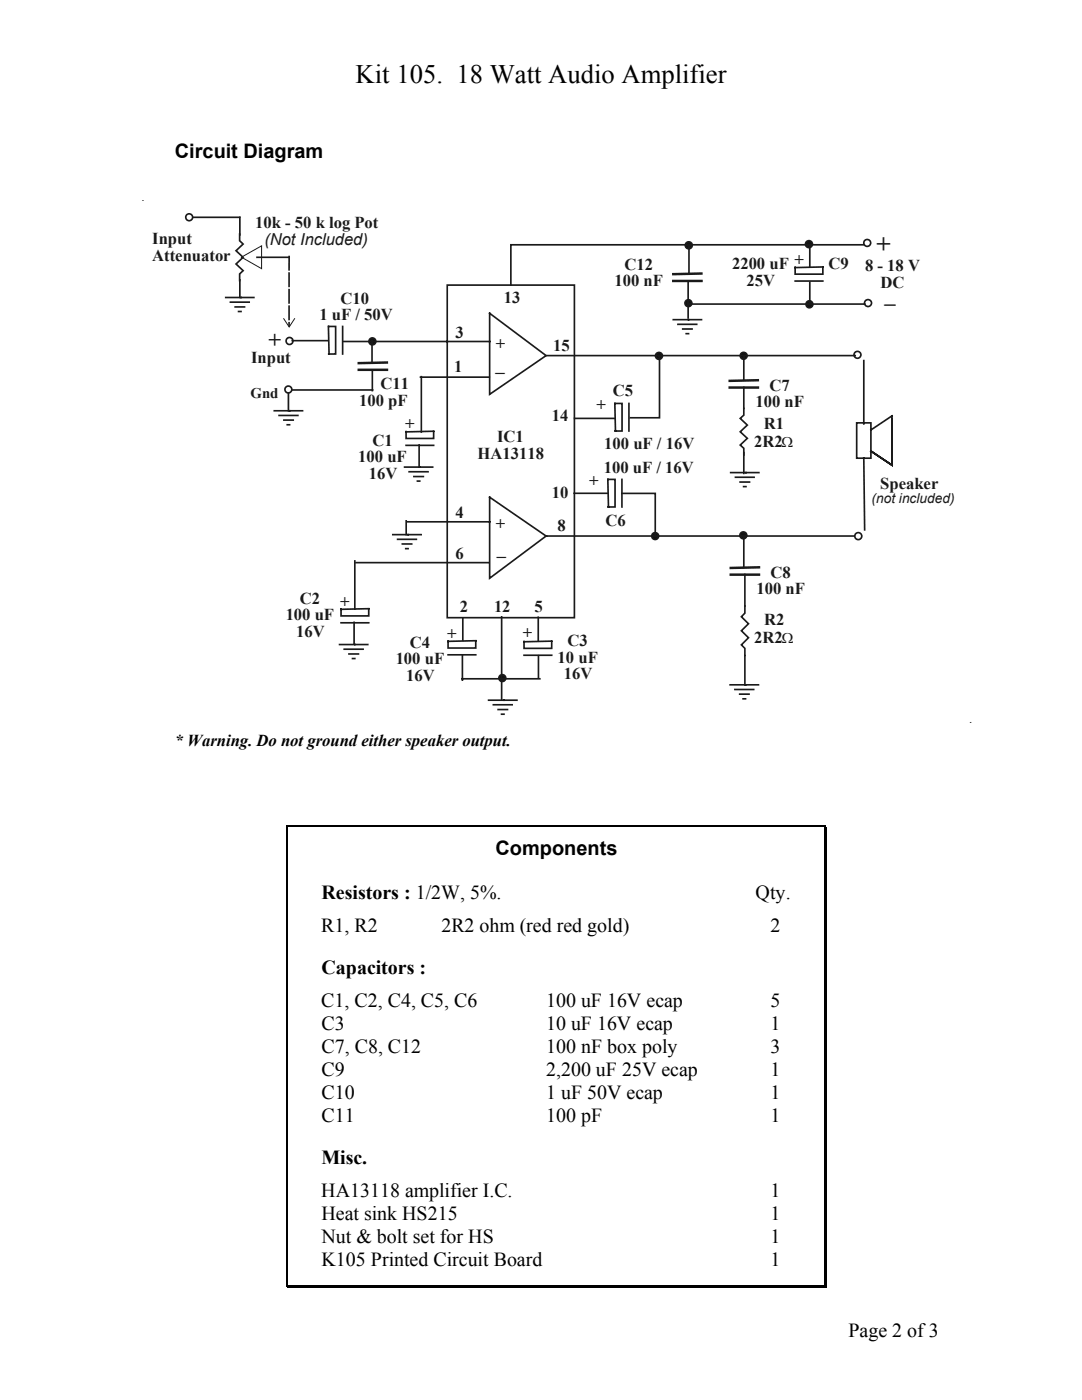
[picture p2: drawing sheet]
<svg xmlns="http://www.w3.org/2000/svg" width="216mm" height="279mm" viewBox="0 0 216 279" stroke-linecap="round" stroke-linejoin="round" font-family="sans-serif">
<g fill="#000">
<path d="M57.1 164.7h.3v.3h-.3zM164.4 164.7h.3v.3h-.3zM164.4 165h.5v6.6h-.5zM164.4 171.6h.5v4.2h-.5zM164.4 175.8h.5v4.5h-.5zM164.4 180.3h.5v6.6h-.5zM164.4 186.9h.5v3.8h-.5zM164.4 190.7h.5v4.6h-.5zM164.4 195.3h.5v6.6h-.5zM164.4 201.9h.5v4.6h-.5zM164.4 206.5h.5v4.5h-.5zM164.4 211h.5v4.6h-.5z"/>
<path d="M164.4 215.6h.5v4.6h-.5zM164.4 220.2h.5v4.6h-.5zM164.4 224.8h.5v3.8h-.5zM164.4 228.6h.5v4.6h-.5zM164.4 233.2h.5v6.6h-.5zM164.4 239.8h.5v4.5h-.5zM57.1 256.5h.3v.2h-.3zM57.4 256.5h107v.5h-107zM164.4 244.3h.5v4.6h-.5zM164.4 256.7h.5v.3h-.5zM164.4 256.5h.3v.2h-.3zM164.4 248.9h.5v7.6h-.5z"/>
<path d="M164.7 256.5h.2v.5h-.2z"/>
</g>
<path d="M57.1 164.9h107.6M57.2 165v91.5" fill="none" stroke="#000" stroke-width=".23"/>
<g fill="none" stroke="#1e1916" stroke-width=".33">
<path d="M45 59.4h5.7M47.8 46.7v1.3l.7 .7-1.4 1.3 1.4 1.4-1.4 1.3 1.4 1.3-.7 .7v1.3M46 60.3h3.7M46.9 61.3h1.9M47.6 62.2h.5M65.5 65.2l.2 5.4M65.6 65.2h1.4v5.5h-1.4M68.4 65.2v5.5M134.3 63.8h5.7M135.3 64.7h3.7M136.2 65.7h1.9M136.9 66.6h.5"/>
<path d="M54.7 82h5.7M55.7 82.9h3.7M56.6 83.8h1.9M57.3 84.8h.5M80.7 93.2h5.6M81.6 94.1h3.8M82.6 95.1h1.9M83.3 96h.5M121.3 95.7l.1 5.5M121.3 95.7h1.4v5.5h-1.4M122.7 80.5l.1 5.5M122.7 80.5h1.4v5.5h-1.4"/>
<path d="M124.1 95.7v5.5M125.5 80.5v5.5M148.4 81.5v1.3l-.7 .7 1.4 1.3-1.4 1.4 1.4 1.3-1.4 1.3 .7 .7v1.3M78.4 106.7h5.6M79.3 107.6h3.8M80.3 108.6h1.8M81 109.5h.4M67.8 128.6h5.6M68.7 129.6h3.8M69.6 130.5h1.9M70.3 131.4h.5"/>
<circle cx="37.7" cy="43.4" r=".69"/>
<circle cx="173" cy="48.5" r=".69"/>
<circle cx="57.5" cy="77.7" r=".69"/>
<circle cx="57.8" cy="68" r=".69"/>
<circle cx="173.2" cy="60.5" r=".7"/>
</g>
<path d="M134.3 56.1h5.7M140 54.6l-5.7 .1M71.6 73.8h5.6M77.2 72.3l-5.6 .2M145.6 77.3h5.6M151.2 75.9l-5.6 .1" fill="none" stroke="#1e1916" stroke-width=".49"/>
<g fill="#121415" stroke="#1e1916" stroke-width=".33">
<circle cx="130.7" cy="107" r=".69"/>
<circle cx="131.5" cy="71" r=".7"/>
<circle cx="161.5" cy="60.7" r=".69"/>
<circle cx="137.4" cy="60.5" r=".69"/>
<circle cx="161.4" cy="48.7" r=".7"/>
<circle cx="137.4" cy="49" r=".7"/>
<circle cx="148.4" cy="71" r=".69"/>
<circle cx="74.3" cy="68.1" r=".69"/>
</g>
<g fill="none" stroke="#1e1916" stroke-width=".33">
<path d="M38.7 43.4h9.1l.1 3.5M47.9 55.8v3.6M51.3 51.4h6.4M57.7 54.5v2.7M57.7 57.8v2.7M57.7 51.2v2.6M89.2 56.9h25.4v66.4h-25.4zM137.3 56.3v7.2M137.5 48.9v5.6M161.6 49v4.2M161.6 56.3v4.4M172.4 48.9h-70.5v8"/>
<path d="M57.6 78.4v3.6M57.7 61.1v2.7M57.7 64.4v.5M58.3 68h7.1M58.3 77.8h16.1M68.4 68.2h29.3M74.2 68.1v4M74.3 73.9v4.1M84.1 75.2v11M97.7 62.5l11.3 8.5-11.3 7.7zM109 71h61.6M148.4 71v4.9"/>
<path d="M148.4 77.3v4.2M172.4 72v12.6M83.6 88.8v4.3M145.8 94.3h5.6M146.7 95.2h3.8M147.7 96.2h1.9M148.4 97.1h.4M148.4 90.3v4.2M170.9 84.4h2.9v7h-2.9zM172.4 91.4l.1 14.3M173.8 85.8l4.2-2.8v9.8l-4.2-2.8M173.8 90l4.2 2.8"/>
<path d="M178 83.7v9.1l-4.2-2.8M70.8 112v9.6M81 103.9v2.8M70.7 124.2v4.3M89.4 128v1.3h5.5v-1.3M89.4 130.7h5.5M94.9 127.9l-5.5 .1M97.5 139.7h5.6M104.6 128v1.4h5.5v-1.4M104.6 130.8h5.5M110.1 128l-5.5 .1M145.7 136.7h5.6"/>
<path d="M146.6 137.6h3.8M147.6 138.5h1.9M148.3 139.5h.5M148.6 120.9v1.5l-.7 .7 1.5 1.4-1.5 1.4 1.5 1.4-1.5 1.4 .7 .7v1.4M98.4 140.7h3.8M99.4 141.6h1.9M100.1 142.5h.5"/>
<circle cx="171.1" cy="70.8" r=".69"/>
<circle cx="171.3" cy="107" r=".7"/>
</g>
<path d="M48.2 51.3l4-2.2v4.5zM56.6 63.6l1.1 1.7 1.1-1.7" fill="none" stroke="#1e1916" stroke-width=".2"/>
<path d="M145.8 114.7h5.6M151.4 113.2l-5.6 .1" fill="none" stroke="#1e1916" stroke-width=".49"/>
<g fill="#121415" stroke="#1e1916" stroke-width=".33">
<circle cx="148.3" cy="106.8" r=".69"/>
<circle cx="100.2" cy="135.3" r=".69"/>
</g>
<g fill="none" stroke="#1e1916" stroke-width=".33">
<path d="M158.7 53.3v1.4h5.5v-1.4M158.7 56.1h5.5M164.2 53.3l-5.5 .1M83.9 75.3h13.7M131.6 71.2v12.2h-5.8M137.4 60.7h35.2M81 86.1v1.4h5.5v-1.4M81 88.9h5.5M86.5 86.1l-5.5 .1M97.7 99.2l11.3 7.8-11.3 8.4zM114.6 98.4h6.6M114.6 83.5h8"/>
<path d="M124.1 98.5h6.6v8.5M71 112.3h26.5M81.3 104.1h16.4M109 107h61.5M148.4 107v6.2M148.6 114.6v6.3M68.1 121.5v1.4h5.5v-1.4M68.1 124.3h5.5M73.6 121.5l-5.5 .1M92.2 135.5h15.5M92.3 130.8v4.9M92.4 123.3v4.4"/>
<path d="M100.1 123.1v16.5M107.4 123.2v4.6M107.4 130.9v4.4M148.6 130.9v5.8"/>
</g>
<text font-size="5.3" x="71" y="16.7">Kit 105. 18 Watt Audio Amplifier</text>
<text font-size="5" fill="#1e1916" x="174.9" y="50.3">+</text>
<g font-size="4.4" fill="#1e1916">
<text x="176.5" y="60">_</text>
<text x="53.6" y="69.3">+</text>
</g>
<g font-size="4">
<text x="34.9" y="31.5">Circuit Diagram</text>
<text x="98.9" y="170.7">Components</text>
<text x="64.2" y="179.5">Resistors : 1/2W, 5%.</text>
<text x="150.8" y="179.4">Qty.</text>
<text x="64.1" y="186">R1, R2</text>
<text x="88.1" y="186">2R2 ohm (red red gold)</text>
<text x="153.8" y="186">2</text>
<text x="64.2" y="194.4">Capacitors :</text>
<text x="64.1" y="201">C1, C2, C4, C5, C6</text>
<text x="109" y="201">100 uF 16V ecap</text>
<text x="153.8" y="201">5</text>
<text x="64.2" y="205.5">C3</text>
<text x="109" y="205.5">10 uF 16V ecap</text>
<text x="153.8" y="205.5">1</text>
<text x="64.2" y="210.1">C7, C8, C12</text>
<text x="64.2" y="214.7">C9</text>
<text x="109" y="214.7">2,200 uF 25V ecap</text>
<text x="109" y="210.1">100 nF box poly</text>
<text x="153.8" y="210.1">3</text>
<text x="153.8" y="214.7">1</text>
<text x="64.2" y="219.3">C10</text>
<text x="109" y="219.3">1 uF 50V ecap</text>
<text x="153.8" y="219.3">1</text>
<text x="64.2" y="223.9">C11</text>
<text x="109" y="223.9">100 pF</text>
<text x="153.8" y="223.9">1</text>
<text x="64.2" y="232.3">Misc.</text>
<text x="64.1" y="238.8">HA13118 amplifier I.C.</text>
<text x="153.8" y="238.8">1</text>
<text x="64.2" y="243.4">Heat sink HS215</text>
<text x="153.8" y="243.4">1</text>
<text x="64.2" y="248">Nut &amp; bolt set for HS</text>
<text x="153.8" y="248">1</text>
<text x="64.2" y="252.6">K105 Printed Circuit Board</text>
<text x="153.8" y="252.6">1</text>
<text x="169.3" y="266.8">Page 2 of 3</text>
</g>
<g font-size="3.7" fill="#1e1916">
<text x="98.9" y="73.8">_</text>
<text x="99.1" y="110.5">_</text>
</g>
<g font-size="3.3" fill="#1e1916">
<text x="50.9" y="45.5">10k - 50 k log Pot</text>
<text x="30.4" y="48.7">Input</text>
<text x="30.4" y="52">Attenuator</text>
<text x="52.8" y="48.9">(Not Included)</text>
<text x="124.6" y="53.8">C12</text>
<text x="146.1" y="53.7">2200 uF</text>
<text x="158.5" y="52.9">+</text>
<text x="165.3" y="53.7">C9</text>
<text x="122.6" y="57.2">100 nF</text>
<text x="149" y="57">25V</text>
<text x="172.6" y="54.2">8 - 18 V</text>
<text x="175.7" y="57.5">DC</text>
<text x="63.7" y="63.9">1 uF / 50V</text>
<text x="67.9" y="60.6">C10</text>
<text x="100.5" y="60.5">13</text>
<text x="90.9" y="67.4">3</text>
<text x="99" y="69.6">+</text>
<text x="110.4" y="70.1">15</text>
<text x="50.1" y="72.4">Input</text>
<text x="75.9" y="77.5">C11</text>
<text x="90.6" y="74.2">1</text>
<text x="153.5" y="78">C7</text>
<text x="71.6" y="81.1">100 pF</text>
<text x="119" y="81.9">+</text>
<text x="122.3" y="79">C5</text>
<text x="150.7" y="81.3">100 nF</text>
<text x="74.3" y="88.9">C1</text>
<text x="80.9" y="85.6">+</text>
<text x="99.2" y="88.3">IC1</text>
<text x="110.1" y="84.1">14</text>
<text x="120.6" y="89.6">100 uF / 16V</text>
<text x="150.5" y="89.2">2R2Ω</text>
<text x="152.4" y="85.6">R1</text>
<text x="71.5" y="92.2">100 uF</text>
<text x="73.6" y="95.6">16V</text>
<text x="95.3" y="91.6">HA13118</text>
<text x="120.5" y="94.5">100 uF / 16V</text>
<text x="110.1" y="99.4">10</text>
<text x="117.5" y="97">+</text>
<text x="175.6" y="97.6">Speaker</text>
<text x="90.9" y="103.4">4</text>
<text x="99" y="105.5">+</text>
<text x="111.2" y="106">8</text>
<text x="120.8" y="104.9">C6</text>
<text x="90.9" y="111.5">6</text>
<text x="151" y="118.6">100 nF</text>
<text x="153.8" y="115.3">C8</text>
<text x="57" y="123.8">100 uF</text>
<text x="59.8" y="120.5">C2</text>
<text x="67.9" y="121.1">+</text>
<text x="91.7" y="122.2">2</text>
<text x="98.6" y="122.1">12</text>
<text x="106.7" y="122.2">5</text>
<text x="152.5" y="124.8">R2</text>
<text x="59.1" y="127.1">16V</text>
<text x="81.8" y="129.2">C4</text>
<text x="89.3" y="127.4">+</text>
<text x="104.3" y="127.3">+</text>
<text x="113.3" y="128.9">C3</text>
<text x="150.5" y="128.4">2R2Ω</text>
<text x="79" y="132.6">100 uF</text>
<text x="81" y="135.9">16V</text>
<text x="111.3" y="132.2">10 uF</text>
<text x="112.5" y="135.6">16V</text>
</g>
<text font-size="3.3" x="34.9" y="148.9">* Warning. Do not ground either speaker output.</text>
<text font-size="2.9" fill="#1e1916" x="50" y="79.4">Gnd</text>
<text font-size="2.7" fill="#1e1916" x="173.9" y="100.5">(not included)</text>
<g font-size="2.2" fill="#1e1916">
<text x="28.3" y="40.2">.</text>
<text x="193.4" y="144.3">.</text>
</g>
</svg>
